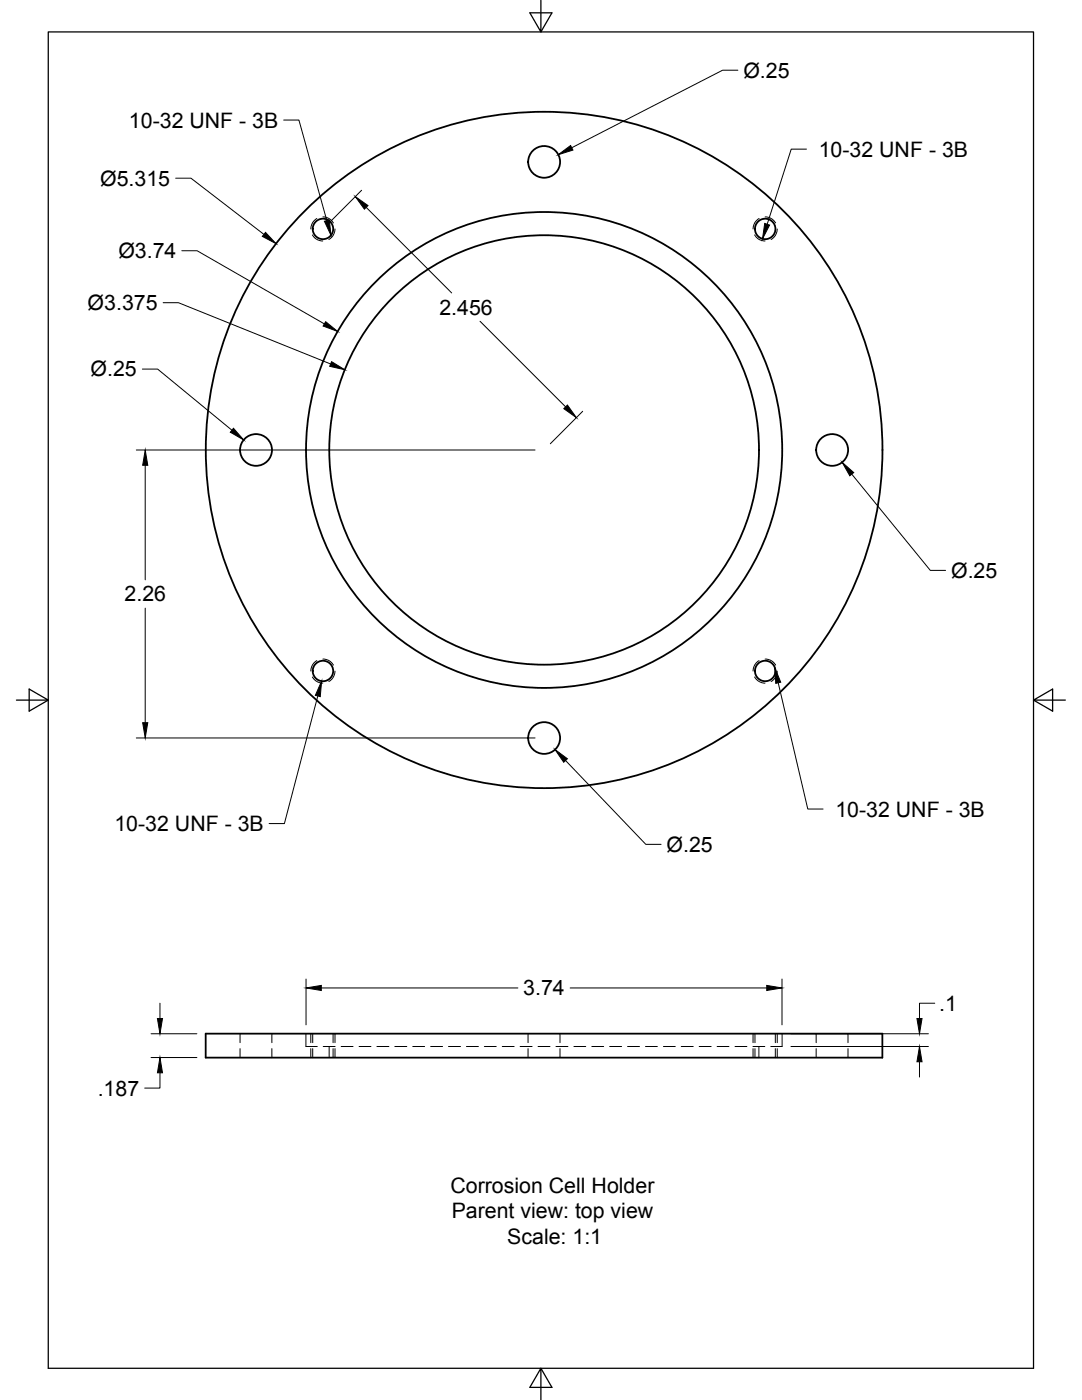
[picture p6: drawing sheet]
<svg xmlns="http://www.w3.org/2000/svg" width="216mm" height="279mm" viewBox="0 0 216 279" stroke-linecap="round" stroke-linejoin="round" font-family="sans-serif">
<!-- layer: Visible -->
<g fill="none" stroke="#000" stroke-width=".36">
<path d="M41 206.3h135.1v4.8h-135.1z"/>
<circle cx="108.6" cy="32.3" r="3.2"/>
<circle cx="64.4" cy="45.7" r="2.04"/>
<circle cx="152.7" cy="45.7" r="2.04"/>
<circle cx="51.1" cy="89.8" r="3.2"/>
<circle cx="108.6" cy="89.8" r="47.5"/>
<circle cx="108.6" cy="89.8" r="67.5"/>
<circle cx="108.6" cy="89.8" r="42.9"/>
<circle cx="166" cy="89.8" r="3.2"/>
<circle cx="64.4" cy="133.9" r="2.04"/>
<circle cx="152.7" cy="133.9" r="2.04"/>
<circle cx="108.6" cy="147.3" r="3.2"/>
</g>
<!-- layer: Hidden -->
<g fill="none" stroke="#000" stroke-width=".2">
<path d="M62.3 46.9l.1 .1a2.32 2.32 0 0 0 2 1.1M63.2 43.6l-.2 .2a2.43 2.43 0 0 0-1 1.9M64.4 43.3h.3a2.45 2.45 0 0 1 1.8 1.2M66.8 45.7a2.38 2.38 0 0 1-1.2 2.1M150.6 46.9v.1a2.32 2.32 0 0 0 2.1 1.1M151.5 43.6l-.3 .2a2.43 2.43 0 0 0-.9 1.9M152.7 43.3h.2a2.45 2.45 0 0 1 1.9 1.2M155.1 45.7a2.38 2.38 0 0 1-1.2 2.1M62.3 135.1l.1 .1a2.41 2.41 0 0 0 2 1.1M63.2 131.8l-.2 .2a2.43 2.43 0 0 0-1 1.9M64.4 131.5h.3a2.32 2.32 0 0 1 1.8 1.2M66.8 133.9a2.38 2.38 0 0 1-1.2 2.1"/>
<path d="M150.6 135.1v.1a2.41 2.41 0 0 0 2.1 1.1M151.5 131.8l-.3 .2a2.43 2.43 0 0 0-.9 1.9M152.7 131.5h.2a2.32 2.32 0 0 1 1.9 1.2M155.1 133.9a2.38 2.38 0 0 1-1.2 2.1M47.9 206.3v1.8M47.9 209.3v1.8M54.3 206.3v1.8M54.3 209.3v1.8M61 206.3v2.6h2.3M62.4 206.3v1.8M62.4 209.3v1.8M64.5 208.9h2.4"/>
<path d="M65.7 208.9v2.2M66.5 206.3v1.8M66.5 209.3v1.8M68.1 208.9h2.3M71.6 208.9h2.4M75.2 208.9h2.4M78.8 208.9h2.4M82.4 208.9h2.3M85.9 208.9h2.4M89.5 208.9h2.4M93.1 208.9h2.4M96.6 208.9h2.4"/>
<path d="M100.2 208.9h2.4M103.8 208.9h2.4M105.4 206.3v1.8M105.4 209.3v1.8M107.4 208.9h2.3M110.9 208.9h2.4M111.7 206.3v1.8M111.7 209.3v1.8M114.5 208.9h2.4M118.1 208.9h2.4M121.6 208.9h2.4M125.2 208.9h2.4"/>
<path d="M128.8 208.9h2.4M132.4 208.9h2.3M135.9 208.9h2.4M139.5 208.9h2.4M143.1 208.9h2.4M146.7 208.9h2.3M150.2 208.9h2.4M150.6 206.3v1.8M150.6 209.3v1.8M151.4 208.9v2.2M154.7 206.3v1.8M154.7 209.3v1.8"/>
<path d="M156.1 206.3v2.6h-2.3M162.9 206.3v1.8M162.9 209.3v1.8M169.2 206.3v1.8M169.2 209.3v1.8"/>
</g>
<!-- layer: Hidden Narrow -->
<path d="M62 206.3v1.8M62 209.3v1.8M66.8 206.3v1.8M66.8 209.3v1.8M150.3 206.3v1.8M150.3 209.3v1.8M155.1 206.3v1.8M155.1 209.3v1.8" fill="none" stroke="#000" stroke-width=".2"/>
<!-- layer: Border -->
<path d="M9.6 6.4h196.6v266.7h-196.6zM107.9 0v6.4l-2.2-3.8h4.4l-2.2 3.8M3.3 139.7h6.3l-3.8-2.2v4.4l3.8-2.2M206.2 139.7l3.8 2.2v-4.4l-3.8 2.2h6.4M107.9 273.1l2.2 3.8h-4.4l2.2-3.8v6.3" fill="none" stroke="#000" stroke-width=".25"/>
<!-- layer: Dimensions -->
<g fill="none" stroke="#000" stroke-width=".2">
<path d="M147.2 14h-3l-30.1 15.5M35.1 35.6h3l14.6 11.2M72.2 38l-6.5 6.5M36.3 50h3l25.4 14.6M73.1 41.4l17 17.1M28.4 73.7h3.1l14.8 12.2M32.6 60.4h3l30.4 12.2M95.8 64.1l17.1 17.1M27.2 89.8h79.6M29 92.9v22.8M116.3 82.1l-6.5 6.5M170 94.6l15.6 19.2h3.1"/>
<path d="M29 121.4v22.8M27.2 147.3h79.6M112.9 151.8l16 16.7h3M61.1 195.4v9.1M64.1 197.2h39.2M113.8 197.2h39.2M156 195.4v9.1M30.1 206.3h9.2M30.1 211.1h9.2M31.9 214.1v3h-3M31.9 200.2v3.1M157.8 206.3h27.5"/>
<path d="M157.8 208.9h27.5M183.5 211.9v3M186.5 200.2h-3v3.1"/>
</g>
<g fill="#000" stroke="#000" stroke-width=".2">
<path d="M111.4 30.9l2.5-1.9 .4 1zM53 46.4l2.1 2.2-2.8-1.4zM70.9 39.2l2.5 1.8-.7 .7zM65 64.2l2.4 1.9-2.9-1zM66.2 72.2l2.6 1.6-3-.7zM29 89.8l.5 3.1h-1zM46.6 85.5l2 2.3-2.6-1.5zM112.5 81.6l.7-.8 1.8 2.6zM168 92.3l2.3 2-.7 .7zM28.5 144.2h1l-.5 3.1zM110.7 149.6l2.5 1.8-.7 .7zM61.1 197.2l3-.5v1z"/>
<path d="M153 196.7l3 .5-3 .5zM31.4 203.3h1l-.5 3zM31.9 211.1l.5 3h-1zM183.5 208.9l.5 3h-1zM183 203.3h1l-.5 3z"/>
</g>
<!-- layer: Annotations -->
<path d="M64.7 44.2l1-.3 .3 3zM152.6 44.6l1 .3-1.5 2.8zM64.2 135.9l-.3 3.1-1-.2zM154.6 133.3l1.2 2.8-1 .3z" fill="#000" stroke="#000" stroke-width=".2"/>
<path d="M56.6 24h3l5.6 20M160.9 29.8h-3l-4.8 15M63.4 138.9l-6.7 25.5h-3M155.3 136.2l5.9 25.3h3" fill="none" stroke="#000" stroke-width=".2"/>
<g font-size="4.3">
<text x="148.3" y="15.5">Ø.25</text>
<text x="25.7" y="25.5">10-32 UNF - 3B</text>
<text x="163.4" y="31.3">10-32 UNF - 3B</text>
<text x="20" y="37">Ø5.315</text>
<text x="23.6" y="51.5">Ø3.74</text>
<text x="17.5" y="61.9">Ø3.375</text>
<text x="87.7" y="62.8">2.456</text>
<text x="18.1" y="75.1">Ø.25</text>
<text x="189.8" y="115.3">Ø.25</text>
<text x="24.9" y="120">2.26</text>
<text x="22.8" y="165.9">10-32 UNF - 3B</text>
<text x="166.7" y="163">10-32 UNF - 3B</text>
<text x="133" y="170">Ø.25</text>
<text x="104.4" y="198.7">3.74</text>
<text x="187.4" y="201.7">.1</text>
<text x="19.5" y="218.7">.187</text>
<text x="89.9" y="238.1">Corrosion Cell Holder</text>
<text x="90.1" y="243.1">Parent view: top view</text>
<text x="101.2" y="248.3">Scale: 1:1</text>
</g>
</svg>
